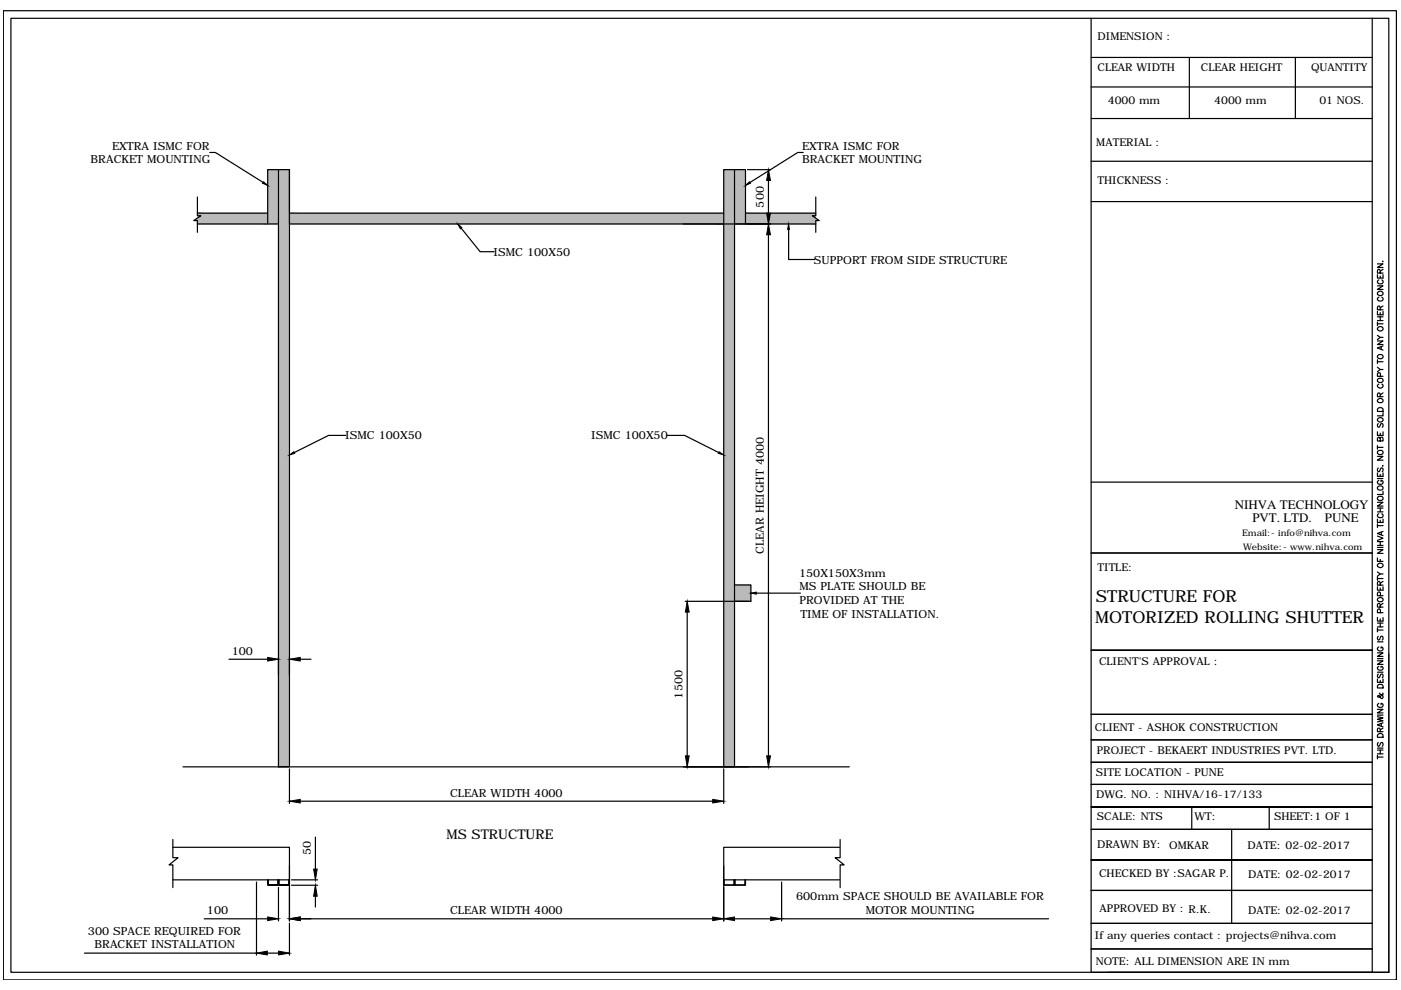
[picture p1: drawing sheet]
<svg xmlns="http://www.w3.org/2000/svg" width="297mm" height="210mm" viewBox="0 0 297 210" stroke-linecap="round" stroke-linejoin="round" font-family="sans-serif">
<!-- layer: 0 -->
<g fill="#bababa" stroke="#bababa" stroke-width=".21">
<path d="M59 36v126.6h2.4zM59 36h2.4v126.6z"/>
<path d="M56.8 36v11.5h2.2zM56.8 36h2.2v11.5z"/>
<path d="M61.4 45.2v2.3h92zM61.4 45.2h92v2.3z"/>
<path d="M153.4 36v11.5h2.3zM153.4 36h2.3v11.5z"/>
<path d="M153.4 47.5v115.1h2.3zM153.4 47.5h2.3v115.1z"/>
<path d="M155.7 36v11.5h2.4zM155.7 36h2.4v11.5z"/>
<path d="M155.7 124v3.5h3.5zM155.7 124h3.5v3.5z"/>
<path d="M41.9 45.2v.5h14.9zM41.9 45.2h14.9v.5z"/>
<path d="M41.1 46.8h15.7l-14.2-1.1zM42.6 45.7h14.2v1.1z"/>
<path d="M41.9 46.8v.7h14.9zM41.9 46.8h14.9v.7z"/>
<path d="M158.1 45.2v.5h14.9zM158.1 45.2h14.9v.5z"/>
<path d="M158.1 45.7v1.1h15.6zM158.1 45.7h14.1l1.5 1.1z"/>
<path d="M158.1 46.8v.7h14.9zM158.1 46.8h14.9v.7z"/>
</g>
<g fill="none" stroke="#000" stroke-width=".25">
<path d="M.7 2.3h295.4v205.5h-295.4zM2.3 3.9h292.2v202.2h-292.2zM231.3 3.9v202.2h59.6v-202.2M231.3 12.2h59.6M231.3 18.4h59.6M252.2 12.2v12.9M274.6 12.2v12.9M44.5 32.3h1.2l10.1 6.4M59 36h2.4v126.6h-2.4zM59 36h-2.2v11.5M61.4 36v11.5h92M155.7 36h-2.3v11.5"/>
<path d="M155.7 36v126.6h-2.3v-115.1M155.7 36h2.4v11.5M158.5 36h4.9M162.9 38.3v6.9M170.3 32.3h-1.2l-10.1 6.4M231.3 25.1h59.6M231.3 34.2h59.6M41.9 41.8v3.9h.7l-1.5 1.1h.8v2.5M41.9 45.2h14.9M41.9 47.5h17.1M61.4 45.2h92M97.8 48.4l4 5h3"/>
<path d="M144.9 47.5h28.1M158.1 45.2h14.9M162.9 49.8v110.5M167.2 48.6v6.4h5.5M173 41.8v3.9h-.8l1.5 1.1h-.7v2.5M231.3 42.7h59.6M292 58.2v.8h1.2v-.8M292 56h1.2l-1.2 .7h1.2M292.3 59.3a.43 .43 0 0 0-.3 .5 .43 .43 0 0 0 .5 .4h.3a.44 .44 0 0 0 .4-.4 .44 .44 0 0 0-.2-.5M292.6 57.9v-.5l-.3-.3-.3 .3v.5h1.2M292.6 58.5v.5M293.2 55.4v.1z"/>
<path d="M293.2 57.1l-.6 .4M292 72.3h1.2l-1.2 .8h1.2M292 66v.7h1.2v-.7M292 60.6h1.2l-1.2 .8h1.2M292 68.3v.7M292 76.3v.8M292 77.9l.6 .4M292 76.7h1.2M292 71.1l.6 .4M292 68.7h1.2M292 68h1.2M292 67.2h1.2"/>
<path d="M292.2 69.4a.58 .58 0 0 1 .7-.1 .58 .58 0 0 1 .3 .6 .58 .58 0 0 1-.7 .3 .58 .58 0 0 1-.4-.7zM292.2 61.9a.58 .58 0 0 1 .7-.1 .58 .58 0 0 1 .3 .6 .58 .58 0 0 1-.7 .3 .58 .58 0 0 1-.4-.7zM292.3 63l-.3 .3a.58 .58 0 0 0 .7 .6 .58 .58 0 0 0 .5-.7l-.2-.2M292.6 65.7l-.1-.8h-.3l-.2 .8h1.2M292.6 66.3v.4M292.6 67.2v.8M292.7 79.8l-.1-.7h-.4l-.2 .7h1.2M292.8 73.5v.6M293.2 78.3h-.6l-.6 .5M293.2 73.3l-1.2 .5 1.2 .4M293.2 71.5h-.6l-.6 .5M293.2 64.9l-.6 .4"/>
<path d="M73.3 92.3h-3.6l-7.3 3.7M141.5 92.3h3.6l7.3 3.7M292 96.8h1.2l-1.2 .8h1.2M292 91.6v.7h1.2v-.7M292 94.5v.7M292 94.9h1.2M292.2 99.2l-.2 .3 .2 .5 .3-.1 .4-.7h.2l.1 .3-.1 .5M292.2 89.8l-.2 .3 .2 .5 .3-.1 .2-.6h.5v.4l-.1 .3M292.2 88.7a.58 .58 0 0 1 .7-.1 .58 .58 0 0 1 .3 .6 .58 .58 0 0 1-.7 .3 .58 .58 0 0 1-.4-.7zM292.2 86.6l.8-.1 .2 .1v.6h-1.2zM292.2 84.6a.58 .58 0 0 1 .7-.1 .58 .58 0 0 1 .3 .7 .58 .58 0 0 1-.7 .2 .58 .58 0 0 1-.4-.7zM292.3 81.4a.43 .43 0 0 0-.3 .5 .43 .43 0 0 0 .5 .4h.3a.44 .44 0 0 0 .4-.4 .44 .44 0 0 0-.2-.5"/>
<path d="M292.6 93l.2-.3h.3l.1 .3v.5h-1.2l.2-.8h.3l.1 .8M292.6 84.1v-.5l-.3-.3-.3 .3v.5h1.2M292.6 91.8v.5M293.2 98.7v.1zM293.2 87.5v.7h-1.2M293.2 83.3l-.6 .4M231.3 117.2h59.6M231.3 102.2h59.6M292 118.3v.7h1.2M292 116.5h1.2l-1.2 .8h1.2M292 113.7l1.2 .4-1.2 .5M292 110.1v.7h1.2v-.7"/>
<path d="M292 106.5h1.2l-1.2 .8h1.2M292 100.3v.7h1.2v-.7M292 111.1v.7M292 116.1h1.2M292 115.6h1.2M292 114.8h1.2M292 111.4h1.2M292 108.5h1.2M292 107.7h1.2M292 101.5h1.2M292.2 119.5a.58 .58 0 0 1 .7-.1 .58 .58 0 0 1 .3 .7 .58 .58 0 0 1-.7 .2 .58 .58 0 0 1-.4-.6zM292.3 108.9a.43 .43 0 0 0-.3 .5 .43 .43 0 0 0 .5 .4h.3a.44 .44 0 0 0 .4-.4 .44 .44 0 0 0-.2-.5"/>
<path d="M292.3 101.8a.43 .43 0 0 0-.3 .5 .43 .43 0 0 0 .5 .4h.3a.42 .42 0 0 0 .4-.4 .42 .42 0 0 0-.4-.5v.3M292.6 100.6v.4M292.6 107.7v.8M292.6 110.3v.5M292.6 114.8v.8M292.6 118.6v.4M292.8 112.8v.6M293.2 112.7l-1.2 .4 1.2 .5M293.2 104.2v.6h-1.2M48.5 139.8h8.3M59 139.3v3.8M61.4 139.3v3.8"/>
<path d="M63.7 139.8h2.2M145.3 127.5h13.4M145.7 129.8v30.5M155.7 124h3.5v3.5h-3.5M160.3 125.8h9.4M290.9 137.9h-59.6h59.6M292 138.4h1.2l-1.2 .8h1.2M292 130.9v.8h1.2v-.8M292 124.4v.7h1.2v-.7M292 122.2v.8M292 133.2v.8M292 139.6h1.2"/>
<path d="M292 136.1h1.2M292 133.6h1.2M292 132.9h1.2M292 132.1h1.2M292 122.7h1.2M292 121.3l.6 .4M292.1 126.9a.55 .55 0 0 1 .8-.2 .55 .55 0 0 1 .2 .8 .57 .57 0 0 1-.7 .1 .57 .57 0 0 1-.3-.7zM292.2 134.9l-.2 .3 .2 .5 .3-.1 .4-.7h.2l.1 .3-.1 .5M292.3 137.2a.43 .43 0 0 0-.3 .5 .43 .43 0 0 0 .5 .3h.3a.42 .42 0 0 0 .4-.4 .42 .42 0 0 0-.4-.4v.2M292.6 128.7v-.5l-.3-.3-.3 .3v.5h1.2M292.6 124.1v-.5l-.3-.3-.3 .3v.5h1.2M292.6 124.7v.4"/>
<path d="M292.6 131.2v.5M292.6 132.1v.8M292.7 129.9l-.1-.7-.3-.1-.3 .3v.5h1.2M292.7 126.3l-.1-.7-.3-.1-.3 .3v.5h1.2M293.2 121.7h-.6l-.6 .5M293.2 127.9l-.6 .4M293.2 123.3l-.6 .4M294.5 138.7v67.4h-59.6M231.3 151.5h59.6M231.3 156.9h59.6M292 152l1.2 .2-1.2 .3 1.2 .3-1.2 .3M292 150.4h1.2l-1.2 .8h1.2"/>
<path d="M292 144v.7h1.2v-.7M292 140.1h1.2l-1.2 .8h1.2M292 159.8h1.2M292 159h1.2M292 158.6h1.2M292 151.6h1.2M292 142.5h1.2M292.2 157.4l-.2 .3 .2 .5 .3-.1 .4-.7h.2l.1 .3-.1 .5M292.2 155.6l.3-.1 .6 .1 .1 .7h-1.2zM292.2 145.2h.9l.1 .7h-1.2zM292.2 142.9l-.2 .3 .2 .5 .3-.1 .4-.7h.2l.1 .3-.1 .5M292.3 149.1a.43 .43 0 0 0-.3 .5 .43 .43 0 0 0 .5 .4h.3a.42 .42 0 0 0 .4-.5 .42 .42 0 0 0-.4-.4v.3"/>
<path d="M292.3 141.3a.41 .41 0 0 0-.3 .5 .41 .41 0 0 0 .5 .3h.3a.4 .4 0 0 0 .4-.4 .4 .4 0 0 0-.4-.4v.2M292.6 147l-.1 .1a.73 .73 0 0 1 .6 .9l-.2 .1-.2-.1-.2-.5h-.3l-.2 .1 .2 .2h.3l.7-.5-.1-.3M292.6 155.1v-.6l-.4-.1-.2 .7h1.2M292.6 144.3v.4M292.6 159v.8M292.8 153.4v.6M293.2 153.2l-1.2 .5 1.2 .4M293.2 154.4l-.6 .4M36.6 179.6h24.8v6.9h-24.8M36.6 178v3.8h1.1l-1.9 1.6h.8v4.8M38.8 162.6h141.3M61.4 163v7.3"/>
<path d="M63.7 169.9h87.4M66.9 177.5v6.8M153.4 163v7.3M178 179.6h-24.6v6.9h24.6M178.1 178v3.8h-1l1.9 1.6h-.9v4.8M231.3 161.6h59.6M231.3 166.3h59.6M231.3 175.8h59.6M252.7 171.1v4.7M261.1 175.8v20M269.1 171.1v4.7M290.9 171.1h-59.6h59.6"/>
<path d="M292 160.5h1.2M292 160.1v.8M43.3 194.8h13.5M54.4 187v15.5M58.9 186.5v1.1h-2v-1.1h-.1v1.2h2.2v-1.2M59 188.2v7.1M61.2 186.5v1.1h-2v-1.1h-.2v1.2h2.4v-1.2M61.4 183.6v11.7M61.4 195.7v6.8M61.8 186.5h5.5M61.8 187.7h5.5M63.7 194.8h87.4"/>
<path d="M66.9 190v2.3M153.4 186.5v1.2h2.3v-1.2v1.2h2.4v-1.2M153.4 183.6v11.7M153.5 186.5v1.1h2.1v-1.1M155.7 194.8h7.7M155.9 186.5v1.1h2v-1.1M165.7 194.8h56.6M165.7 187v8.3M231.3 182.3h59.6M231.3 195.8h59.6M290.9 182.3h-59.6h59.6M290.9 188.8h-59.6h59.6"/>
<path d="M17.9 202.1h36.5M56.7 202.1h2.3M231.3 201.2h59.6"/>
<circle cx="292.6" cy="75.6" r=".56"/>
<circle cx="292.6" cy="80.7" r=".56"/>
<circle cx="292.6" cy="95.9" r=".56"/>
<circle cx="292.6" cy="103.5" r=".56"/>
<circle cx="292.6" cy="105.7" r=".56"/>
</g>
<g fill="#000" stroke="#000" stroke-width=".21">
<path d="M55.9 38.6l.9 .7-1.1-.5zM158.1 39.3l.8-.7 .2 .2zM162.9 36l.5 2.3h-.9zM97.1 47.5l.8 .7-.3 .3zM162.9 47.5l.5 2.3h-.9zM162.5 45.2h.9l-.5 2.3zM167.2 47.5l.2 1.1h-.4zM61.4 96.5l.9-.7 .2 .3zM152.5 95.8l.9 .7-1.1-.4zM56.8 139.4l2.2 .4-2.2 .4zM61.4 139.8l2.3-.4v.8zM145.7 127.5l.4 2.3h-.8z"/>
<path d="M159.2 125.8l1.1-.3v.5zM61.4 169.9l2.3-.4v.8zM145.3 160.3h.8l-.4 2.3zM151.1 169.5l2.3 .4-2.3 .4zM162.5 160.3h.9l-.5 2.3zM56.8 194.4l2.2 .4-2.2 .4zM61.4 194.8l2.3-.4v.8zM66.9 187.7l.4 2.3h-.8zM66.5 184.3h.8l-.4 2.2zM151.1 194.4l2.3 .4-2.3 .4zM153.4 194.8l2.3-.4v.8zM163.4 194.4l2.3 .4-2.3 .4z"/>
<path d="M54.4 202.1l2.3-.4v.8zM59 201.7l2.4 .4-2.4 .4z"/>
</g>
<g font-size="3.5">
<text x="232.4" y="127.7">STRUCTURE FOR</text>
<text x="232.2" y="132">MOTORIZED ROLLING SHUTTER</text>
</g>
<g font-size="2.8">
<text x="261.8" y="107.9">NIHVA TECHNOLOGY</text>
<text x="265.5" y="110.7">PVT. LTD.</text>
<text x="280.9" y="110.7">PUNE</text>
<text x="94.6" y="178">MS STRUCTURE</text>
</g>
<g font-size="2.4">
<text x="19.2" y="34.7">BRACKET MOUNTING</text>
<text x="23.8" y="31.7">EXTRA ISMC FOR</text>
<text x="170.1" y="31.7">EXTRA ISMC FOR</text>
<text x="170.1" y="34.7">BRACKET MOUNTING</text>
<text x="162" y="44" transform="rotate(-90 162 44)">500</text>
<text x="104.6" y="54.2">ISMC 100X50</text>
<text x="172.6" y="55.9">SUPPORT FROM SIDE STRUCTURE</text>
<text x="73.2" y="93.2">ISMC 100X50</text>
<text x="125.3" y="93.2">ISMC 100X50</text>
<text x="162" y="117.4" transform="rotate(-90 162 117.4)">CLEAR HEIGHT 4000</text>
<text x="169.4" y="122.2">150X150X3mm</text>
<text x="169.5" y="125.2">MS PLATE SHOULD BE</text>
<text x="169.5" y="128.1">PROVIDED AT THE</text>
<text x="169.7" y="131">TIME OF INSTALLATION.</text>
<text x="49.1" y="138.8">100</text>
<text x="144.7" y="148.1" transform="rotate(-90 144.7 148.1)">1500</text>
<text x="95.4" y="168.9">CLEAR WIDTH 4000</text>
<text x="65.9" y="181.3" transform="rotate(-90 65.9 181.3)">50</text>
<text x="168.8" y="190.9">600mm SPACE SHOULD BE AVAILABLE FOR</text>
<text x="43.9" y="193.8">100</text>
<text x="95.4" y="193.8">CLEAR WIDTH 4000</text>
<text x="183.5" y="193.8">MOTOR MOUNTING</text>
<text x="18.7" y="198.2">300 SPACE REQUIRED FOR</text>
<text x="20.1" y="201.1">BRACKET INSTALLATION</text>
</g>
<g font-size="2.3">
<text x="232.7" y="8.6">DIMENSION :</text>
<text x="232.7" y="15">CLEAR WIDTH</text>
<text x="254.6" y="15">CLEAR HEIGHT</text>
<text x="278" y="15.1">QUANTITY</text>
<text x="234.9" y="22">4000 mm</text>
<text x="257.5" y="22">4000 mm</text>
<text x="279.7" y="22">01 NOS.</text>
<text x="232.4" y="31">MATERIAL :</text>
<text x="232.7" y="39.1">THICKNESS :</text>
<text x="232.7" y="121.1">TITLE:</text>
<text x="233" y="141.1">CLIENT'S APPROVAL :</text>
<text x="232.1" y="154.9">CLIENT - ASHOK CONSTRUCTION</text>
<text x="232.5" y="159.9">PROJECT - BEKAERT INDUSTRIES PVT. LTD.</text>
<text x="232.3" y="164.6">SITE LOCATION - PUNE</text>
<text x="232.4" y="169.3">DWG. NO. : NIHVA/16-17/133</text>
<text x="232.6" y="173.9">SCALE: NTS</text>
<text x="253.3" y="173.8">WT:</text>
<text x="270.1" y="173.9">SHEET:1 OF 1</text>
<text x="232.6" y="179.8">DRAWN BY: OMKAR</text>
<text x="264.5" y="180">DATE: 02-02-2017</text>
<text x="233" y="185.9">CHECKED BY :SAGAR P.</text>
<text x="264.6" y="186.2">DATE: 02-02-2017</text>
<text x="233.1" y="193.4">APPROVED BY : R.K.</text>
<text x="264.6" y="193.7">DATE: 02-02-2017</text>
<text x="232.1" y="199">If any queries contact : projects@nihva.com</text>
<text x="232.3" y="204.6">NOTE: ALL DIMENSION ARE IN mm</text>
</g>
<g font-size="1.9">
<text x="263.4" y="113.7">Email:- info@nihva.com</text>
<text x="263.6" y="116.5">Website:- www.nihva.com</text>
</g>
</svg>
